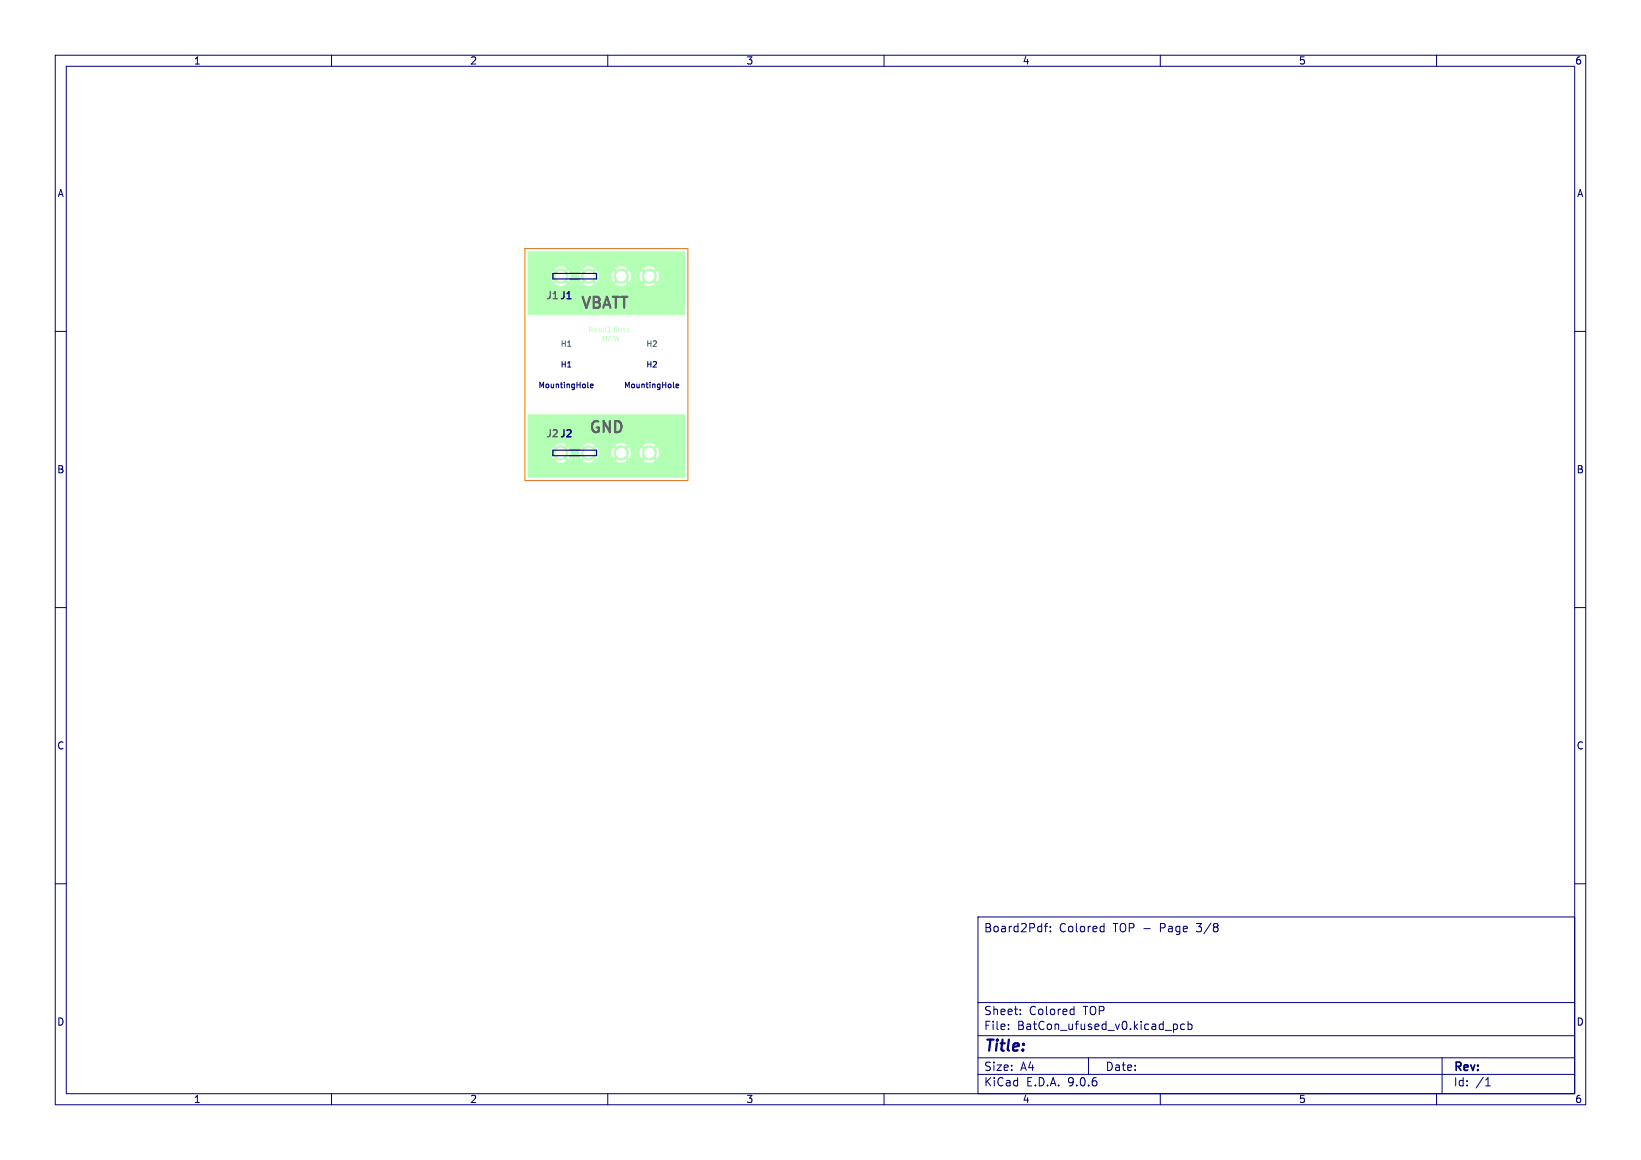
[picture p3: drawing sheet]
<svg xmlns="http://www.w3.org/2000/svg" width="297mm" height="210mm" viewBox="0 0 297 210" stroke-linecap="round" stroke-linejoin="round" font-family="sans-serif">
<g fill="#b3ffb3">
<path d="M106.6 59.1l.6 .1v.3l-.1 .2 .3 .5h-.2l-.3-.5h-.1l.1 .5h-.3l.1-.6h.1a.23 .23 0 0 0 .3-.2 .23 .23 0 0 0-.3-.2v.4h-.1z"/>
<path d="M107.6 59.5l.3-.1 .2 .1v.3h-.4l.1 .3 .3-.1v.1h-.5l-.1-.4h.5l-.2-.2-.3 .2z"/>
<path d="M108.4 59.5l.4-.1v.2l-.2-.1-.1 .1a.3 .3 0 0 1 .4 .4 .3 .3 0 0 1-.6 .1l.1-.1a.15 .15 0 0 0 .2 .1 .15 .15 0 0 0 .1-.1 .15 .15 0 0 0-.1-.2l-.2-.1z"/>
<path d="M109.1 60h.2v.2h-.2z"/>
<path d="M109.6 59.3a.52 .52 0 0 1 .8 .1 .52 .52 0 0 1-.3 .7l.5 .2h-.1a.96 .96 0 0 1-1-.7h.1a.36 .36 0 0 0 .4 .5 .36 .36 0 0 0 .3-.6 .33 .33 0 0 0-.4-.3 .33 .33 0 0 0-.3 .4h-.1z"/>
<path d="M111 59.1l.7 .1v.3l-.2 .1a.27 .27 0 0 1 .2 .3 .27 .27 0 0 1-.3 .3h-.4l.3-.1a.23 .23 0 0 0 .3-.2 .23 .23 0 0 0-.3-.2v.4h-.2v-.5h.2a.21 .21 0 0 0 .2-.2 .21 .21 0 0 0-.2-.2v.4h-.2z"/>
<path d="M112 59.5a.37 .37 0 0 1 .6 0 .37 .37 0 0 1-.2 .6 .37 .37 0 0 1-.5-.3h.1a.25 .25 0 0 0 .4 .3 .25 .25 0 0 0 .1-.5l-.3-.1-.2 .3h-.1z"/>
<path d="M112.9 59.3l.3 .1-.2 .1v.5l.2 .1-.3-.1v-.5h-.1z"/>
<path d="M113.4 59.5l.5-.1v.2l-.3-.1-.1 .1a.3 .3 0 0 1 .4 .4 .3 .3 0 0 1-.5 .1l.1-.1a.15 .15 0 0 0 .1 .1 .15 .15 0 0 0 .2-.1 .15 .15 0 0 0-.2-.2l-.2-.1z"/>
<path d="M109 60.8h.3l-.1 .5h.5l-.1-.5h.3l-.1 .1v.9h.1h-.3l.1-.5h-.5l.1 .5h-.3h.1v-.9z"/>
<path d="M110.2 60.9l.5-.1h.2v.2a.43 .43 0 0 0-.7 .3 .43 .43 0 0 0 .6 .4h.1a.51 .51 0 0 1-.7 0 .51 .51 0 0 1 0-.8z"/>
<path d="M111 60.8h.3l-.1 .1 .2 .7 .3-.8 .2 .8 .2-.7-.1-.1h.2l-.3 1-.3-.7-.3 .7z"/>
</g>
<g fill="#b3ffb3" stroke="#b3ffb3" stroke-width=".18">
<circle cx="117.5" cy="82" r="1.27"/>
<circle cx="112.4" cy="82" r="1.27"/>
<circle cx="117.5" cy="50" r="1.27"/>
<circle cx="112.4" cy="50" r="1.27"/>
<circle cx="101.5" cy="82" r="1.27"/>
<circle cx="106.6" cy="82" r="1.27"/>
<circle cx="101.5" cy="50" r="1.27"/>
<circle cx="106.6" cy="50" r="1.27"/>
</g>
<g fill="#b3ffb3">
<path d="M95.5 75.1h28.5l-.1 11.4-28.4-.1v-4.5h4.2l.1 .7 .3 .5 .6-.7 .4 .4-.7 .6a1.76 1.76 0 0 0 2.2 0l-.7-.6 .3-.4 .7 .7 .3-.5 .1-.7h1.5l.1 .7 .2 .5 .7-.7 .4 .4-.7 .6a1.76 1.76 0 0 0 2.1 0l-.6-.6 .3-.4 .7 .7 .2-.5 .1-.7h2.4l.1 .7 .2 .5 .7-.7 .3 .4-.6 .6a1.76 1.76 0 0 0 2.1 0l-.7-.6 .4-.4 .7 .7 .2-.5 .1-.7h1.5l.1 .7 .3 .5 .7-.7 .3 .4-.7 .6a1.76 1.76 0 0 0 2.2 0l-.7-.6 .4-.4 .6 .7a1.76 1.76 0 0 0 0-2.2l-.6 .7-.4-.4 .7-.6a1.76 1.76 0 0 0-2.2 0l.7 .6-.3 .4-.7-.7-.4 1h-1.5l-.3-1-.7 .7-.4-.4 .7-.6a1.76 1.76 0 0 0-2.1 0l.6 .6-.3 .4-.7-.7-.3 1h-2.4l-.3-1-.7 .7-.3-.4 .6-.6a1.76 1.76 0 0 0-2.1 0l.7 .6-.4 .4-.7-.7-.3 1h-1.5l-.4-1-.7 .7-.3-.4 .7-.6a1.76 1.76 0 0 0-2.2 0l.7 .6-.4 .4-.6-.7-.4 1h-4.2z"/>
<path d="M95.5 45.6h28.5l-.1 11.4h-28.3l-.1-7.1h4.2l.1 .7 .3 .5 .6-.7 .4 .4-.7 .6a1.76 1.76 0 0 0 2.2 0l-.7-.6 .3-.4 .7 .7 .3-.5 .1-.7h1.5l.1 .7 .2 .5 .7-.7 .4 .4-.7 .6a1.76 1.76 0 0 0 2.1 0l-.6-.6 .3-.4 .7 .7 .2-.5 .1-.7h2.4l.1 .7 .2 .5 .7-.7 .3 .4-.6 .6a1.76 1.76 0 0 0 2.1 0l-.7-.6 .4-.4 .7 .7 .2-.5 .1-.7h1.5l.1 .7 .3 .5 .7-.7 .3 .4-.7 .6a1.76 1.76 0 0 0 2.2 0l-.7-.6 .4-.4 .6 .7a1.76 1.76 0 0 0 0-2.2l-.6 .7-.4-.4 .7-.6a1.76 1.76 0 0 0-2.2 0l.7 .6-.3 .4-.7-.7-.4 1h-1.5l-.3-1-.7 .7-.4-.4 .7-.6a1.76 1.76 0 0 0-2.1 0l.6 .6-.3 .4-.7-.7-.3 1h-2.4l-.3-1-.7 .7-.3-.4 .6-.6a1.76 1.76 0 0 0-2.1 0l.7 .6-.4 .4-.7-.7-.3 1h-1.5l-.4-1-.7 .7-.3-.4 .7-.6a1.76 1.76 0 0 0-2.2 0l.7 .6-.4 .4-.6-.7-.4 1h-4.2z"/>
</g>
<g fill="#fff" stroke="#fff" stroke-width=".18">
<circle cx="118" cy="66" r="1.6"/>
<circle cx="102.5" cy="66" r="1.6"/>
<circle cx="117.5" cy="82" r=".85"/>
<circle cx="112.4" cy="82" r=".85"/>
<circle cx="117.5" cy="50" r=".85"/>
<circle cx="112.4" cy="50" r=".85"/>
<circle cx="101.5" cy="82" r=".85"/>
<circle cx="106.6" cy="82" r=".85"/>
<circle cx="101.5" cy="50" r=".85"/>
<circle cx="106.6" cy="50" r=".85"/>
</g>
<path d="M100.1 49.5l-.1 1M103 49.5h2M103 50.5h2M108 49.5v1M100.1 81.5l-.1 1M103 81.5h2M103 82.5h2M108 81.5v1" fill="none" stroke="#626262" stroke-width=".18"/>
<g fill="none" stroke="#000080" stroke-width=".18">
<path d="M10 10h277v190h-277zM12 12h273v186h-273zM60 10v2M110 10v2M160 10v2M210 10v2M260 10v2M10 60h2M106.4 69.2v.9l.1 .1M106.9 69.9l.4-.1v-.2l-.3-.1-.1 .2v.5h.4M121.9 69.2v.9l.1 .1M122.4 69.9l.4-.1v-.2l-.3-.1-.1 .2v.5h.4"/>
<path d="M285 60h2M10 110h2M285 110h2M10 160h2M177 166h108v32h-108zM189 167.7h.6M189.6 167.2l-.4 .2v1.3M190.1 168.6v.1M190.1 167.8v.1M199.4 167.7l.4 .1M199.8 167.2v1.5M199.8 168.6l-.4 .1"/>
<path d="M285 160h2M60 198v2M110 198v2M160 198v2M177 194.5h108M177 191.5h108M177 187.5h108M177 181.5h108M182.5 186.3v.1M182.5 185.5v.1M184.7 183.6v.1M184.7 182.8v.1"/>
<path d="M194 182.7l.4 .1M194.4 182.2v1.5M194.4 183.6l-.4 .1M197 191.5v3M210 198v2M212.4 185.5l.4-.1 .3 .3v.4l-.1 .2h-.6M214.4 185.5l-.4-.1-.3 .3v.4l.1 .2h.6M215 185.5l.5-.1 .2 .3v.4l-.1 .2h-.6M215 184.9v1.5M260 198v2M261 191.5v6.5M268.9 196.6h.8"/>
<path d="M269 195.5l.3-.4v1.5"/>
</g>
<path d="M102.6 54.1h.7" fill="none" stroke="#000080" stroke-width=".25"/>
<path d="M100.1 49.5h7.9v1h-7.9zM100.1 81.5h7.9v1h-7.9z" fill="none" stroke="#000080" stroke-width=".2"/>
<path d="M95 45h29.5v42h-29.5z" fill="none" stroke="#ff8000" stroke-width=".2"/>
<g font-size="2.8" fill="#626262">
<text x="105" y="56">VBATT</text>
<text x="106.5" y="78.5">GND</text>
</g>
<text font-size="2.8" fill="#000080" x="178" y="190.9">Title:</text>
<g font-size="2.1" fill="#000080">
<text x="178" y="169">Board2Pdf:</text>
<text x="191.7" y="169">Colored</text>
<text x="201.5" y="169">TOP -</text>
<text x="210.2" y="169">Page</text>
<text x="217" y="169">3/8</text>
<text x="178" y="184">Sheet:</text>
<text x="186.2" y="184">Colored</text>
<text x="196.1" y="184">TOP</text>
<text x="178" y="186.7">File:</text>
<text x="184.1" y="186.7">BatCon_ufused_v0.kicad_pcb</text>
<text x="178" y="196.9">KiCad</text>
<text x="178" y="194.1">Size:</text>
<text x="184.7" y="194.1">A4</text>
<text x="185.7" y="196.9">E.D.A.</text>
<text x="193.3" y="196.9">9.0.6</text>
<text x="200" y="194.1">Date:</text>
<text x="263" y="194.3">Rev:</text>
<text x="263" y="196.9">Id:</text>
<text x="267.1" y="196.9">/1</text>
</g>
<g font-size="1.8" fill="#000080">
<text x="35" y="11.9">1</text>
<text x="85" y="11.9">2</text>
<text x="135" y="11.9">3</text>
<text x="185" y="11.9">4</text>
<text x="235" y="11.9">5</text>
<text x="285" y="11.9">6</text>
<text x="10.3" y="35.9">A</text>
<text x="285.4" y="35.9">A</text>
<text x="98.7" y="54.5">J1 J1</text>
<text x="98.7" y="79.5">J2 J2</text>
<text x="10.3" y="85.9">B</text>
<text x="285.3" y="85.9">B</text>
<text x="10.3" y="135.9">C</text>
<text x="285.3" y="135.9">C</text>
<text x="10.3" y="185.9">D</text>
<text x="285.3" y="185.9">D</text>
<text x="35" y="199.9">1</text>
<text x="85" y="199.9">2</text>
<text x="135" y="199.9">3</text>
<text x="185" y="199.9">4</text>
<text x="235" y="199.9">5</text>
<text x="285" y="199.9">6</text>
</g>
<g font-size="1.4" fill="#626262">
<text x="101.4" y="63">H1</text>
<text x="116.9" y="63">H2</text>
</g>
<g font-size="1.4" fill="#000080">
<text x="97.4" y="70.5">MountingHole</text>
<text x="101.4" y="66.7">H1</text>
<text x="112.9" y="70.5">MountingHole</text>
<text x="116.9" y="66.7">H2</text>
</g>
</svg>
